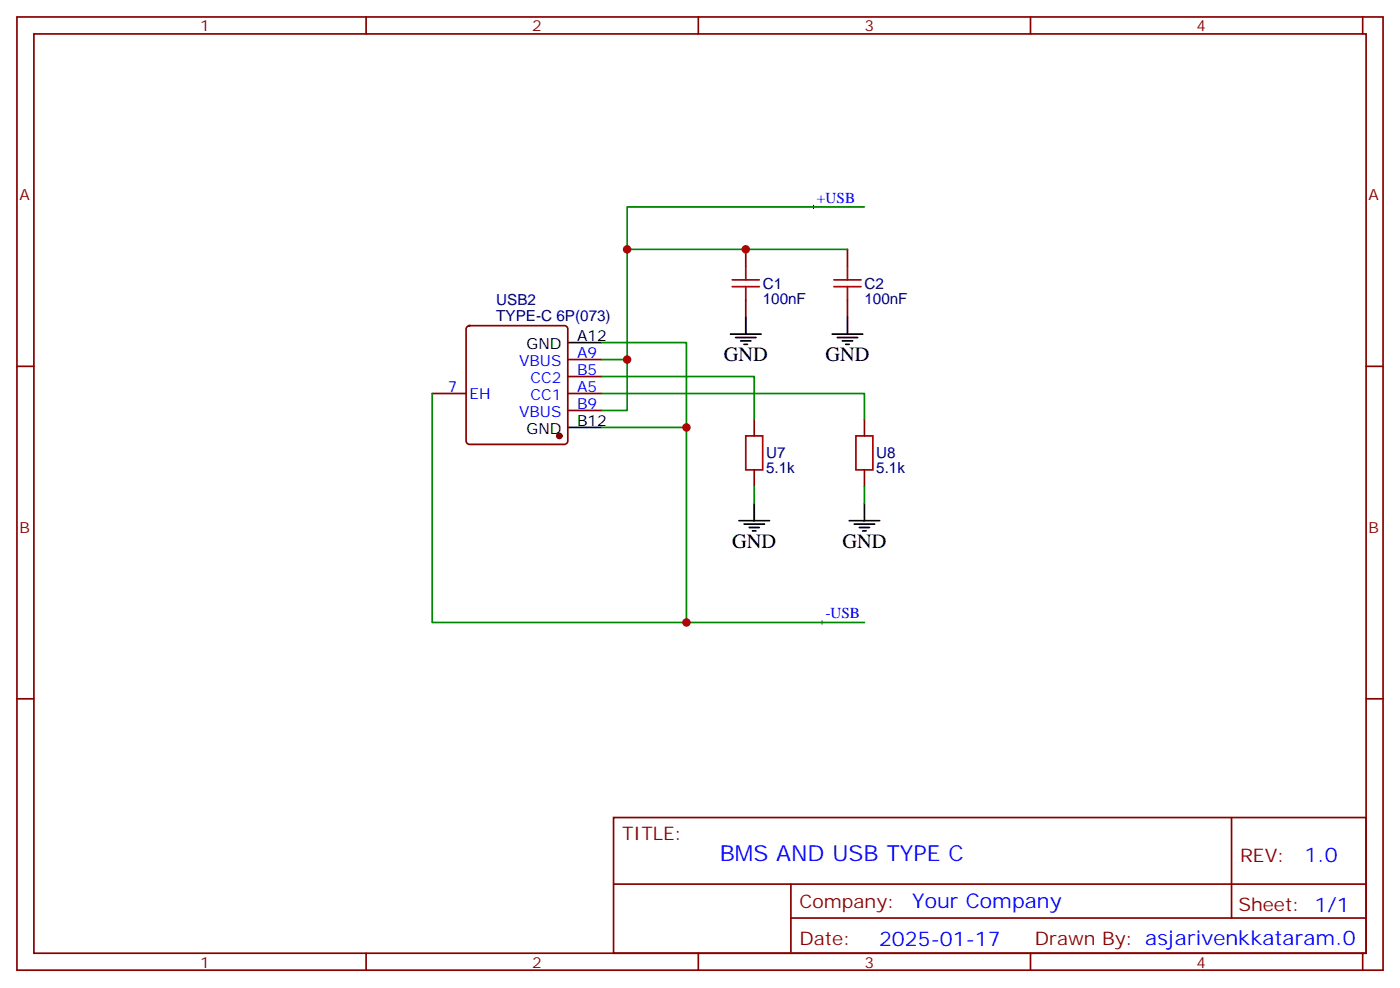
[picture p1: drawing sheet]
<svg xmlns="http://www.w3.org/2000/svg" width="291mm" height="205mm" viewBox="0 0 291 205" stroke-linecap="round" stroke-linejoin="round" font-family="sans-serif">
<g fill="none" stroke="#870000" stroke-width=".35">
<path d="M3.5 3.5h284.4v198.3h-284.4zM7.1 7.1h277.2v191.2h-277.2zM76.2 3.5v3.6M145.3 3.5v3.6M214.5 3.5v3.6M283.6 3.5v3.6M155.2 51.9v3.5M176.4 51.9v3.5M3.5 76.2h3.6M97.2 67.9l.5-.2h19.8a.71 .71 0 0 1 .7 .7v23.3a.76 .76 0 0 1-.7 .7h-19.8a.76 .76 0 0 1-.7-.7v-23.3zM118.2 74.8h7M118.2 78.3h7"/>
<path d="M155.2 62.4v3.6M176.4 62.4v3.6M284.3 76.2h3.6M90 81.8h7M118.2 81.8h7M118.2 85.4h7M157 87.1v3.6M157 97.7v3.5M179.9 87.1v3.6M179.9 97.7v3.5M3.5 145.3h3.6M284.3 145.3h3.6"/>
<path d="M127.7 170h156.6v28.3h-156.6zM256.3 170.1v20.8M76.2 198.3v3.5M127.7 183.9h156.5M145.3 198.3v3.5M164.6 190.9h119.6M164.6 183.9v14.1M214.5 198.3v3.5M283.6 198.3v3.5"/>
</g>
<g fill="none" stroke="#000" stroke-width=".35">
<path d="M118.2 71.3h7M152 69.5h6.4M153.1 70.2h4.2M154.2 70.9h2.1M154.9 71.6h.7M155.2 66v3.5M173.2 69.5h6.4M174.3 70.2h4.2M175.3 70.9h2.1M176 71.6h.7M176.4 66v3.5M118.2 88.9h7"/>
<path d="M153.8 108.3h6.4M154.9 109h4.2M155.9 109.7h2.1M156.6 110.4h.7M157 104.8v3.5M176.7 108.3h6.4M177.8 109h4.2M178.9 109.7h2.1M179.6 110.4h.7M179.9 104.8v3.5"/>
</g>
<circle cx="116.4" cy="90.7" r=".53" fill="#870000" stroke="#870000" stroke-width=".35"/>
<path d="M152.4 58.2h5.6M152.4 59.6h5.6M155.2 55.4v2.8M155.2 59.6v2.8M173.6 58.2h5.6M173.6 59.6h5.6M176.4 55.4v2.8M176.4 59.6v2.8M155.2 90.7h3.5v7h-3.5zM178.2 90.7h3.5v7h-3.5z" fill="none" stroke="#a10000" stroke-width=".35"/>
<path d="M169 43h.7M169.3 42.7v.7M170.7 129.5h.7M171.1 129.1v.7" fill="none" stroke="#000" stroke-width=".21"/>
<path d="M130.5 51.9h45.9M179.9 43h-49.4v42.4h-5.3M125.2 78.3h31.8v8.8M125.2 71.3h17.7v58.2M125.2 74.8h5.3M90 81.8v47.7h89.9M125.2 81.8h54.7v5.3M125.2 88.9h17.7M157 101.2v3.6M179.9 101.2v3.6" fill="none" stroke="#008700" stroke-width=".35"/>
<g fill="#c00">
<circle cx="130.5" cy="74.8" r=".88"/>
<circle cx="130.5" cy="51.9" r=".88"/>
<circle cx="155.2" cy="51.9" r=".88"/>
<circle cx="142.9" cy="129.5" r=".88"/>
<circle cx="142.9" cy="88.9" r=".88"/>
</g>
<g font-size="4.6" fill="#00f">
<text x="149.8" y="179.1">BM</text>
<text x="156.8" y="179.1">S AND USB TYPE C</text>
</g>
<g font-size="4.2">
<text x="150.6" y="75.1">GND</text>
<text x="171.8" y="75.1">GND</text>
<text x="152.4" y="113.9">GND</text>
<text x="175.3" y="113.9">GND</text>
</g>
<g font-size="4.2" fill="#00f">
<text x="271.5" y="179.3">1.0</text>
<text x="189.9" y="188.9">Your Company</text>
<text x="183" y="196.7">2025-01-17</text>
</g>
<g font-size="3.9" fill="#800">
<text x="129.5" y="174.6">TITLE:</text>
<text x="258.1" y="179.3">REV:</text>
<text x="166.4" y="188.8">Company:</text>
<text x="257.7" y="189.4">Sheet: 1/1</text>
<text x="166.4" y="196.5">Date:</text>
<text x="215.4" y="196.6">Draw</text>
<text x="225.6" y="196.6">n By: asjarivenkkataram.0</text>
</g>
<g font-size="3.2" fill="#800">
<text x="41.6" y="6.5">1</text>
<text x="110.8" y="6.5">2</text>
<text x="179.9" y="6.5">3</text>
<text x="249.1" y="6.5">4</text>
<text x="4.1" y="41.6">A</text>
<text x="284.9" y="41.6">A</text>
<text x="4.1" y="110.8">B</text>
<text x="284.9" y="110.8">B</text>
<text x="41.6" y="201.3">1</text>
<text x="110.8" y="201.3">2</text>
<text x="179.9" y="201.3">3</text>
<text x="249.1" y="201.3">4</text>
</g>
<g font-size="3.2" fill="#00f">
<text x="170" y="42.2">+USB</text>
<text x="108" y="76.2">VBUS</text>
<text x="120.1" y="74.4">A9</text>
<text x="120.1" y="78">B5</text>
<text x="93.2" y="81.5">7</text>
<text x="97.7" y="82.9">EH</text>
<text x="110.4" y="83.3">CC1</text>
<text x="110.4" y="79.7">CC2</text>
<text x="120.1" y="81.5">A5</text>
<text x="108" y="86.8">VBUS</text>
<text x="120.1" y="85">B9</text>
<text x="171.8" y="128.6">-USB</text>
</g>
<g font-size="3.2" fill="#000080">
<text x="103.3" y="63.5">USB2</text>
<text x="158.7" y="63.2">100nF</text>
<text x="158.7" y="60.1">C1</text>
<text x="179.9" y="63.2">100nF</text>
<text x="179.9" y="60.1">C2</text>
<text x="103.3" y="66.7">TYPE-C 6P(073)</text>
<text x="159.5" y="95.2">U7</text>
<text x="182.4" y="95.2">U8</text>
<text x="159.5" y="98.4">5.1k</text>
<text x="182.4" y="98.4">5.1k</text>
</g>
<g font-size="3.2">
<text x="120.1" y="70.9">A12</text>
<text x="109.6" y="72.7">GND</text>
<text x="120.1" y="88.5">B12</text>
<text x="109.6" y="90.3">GND</text>
</g>
</svg>
